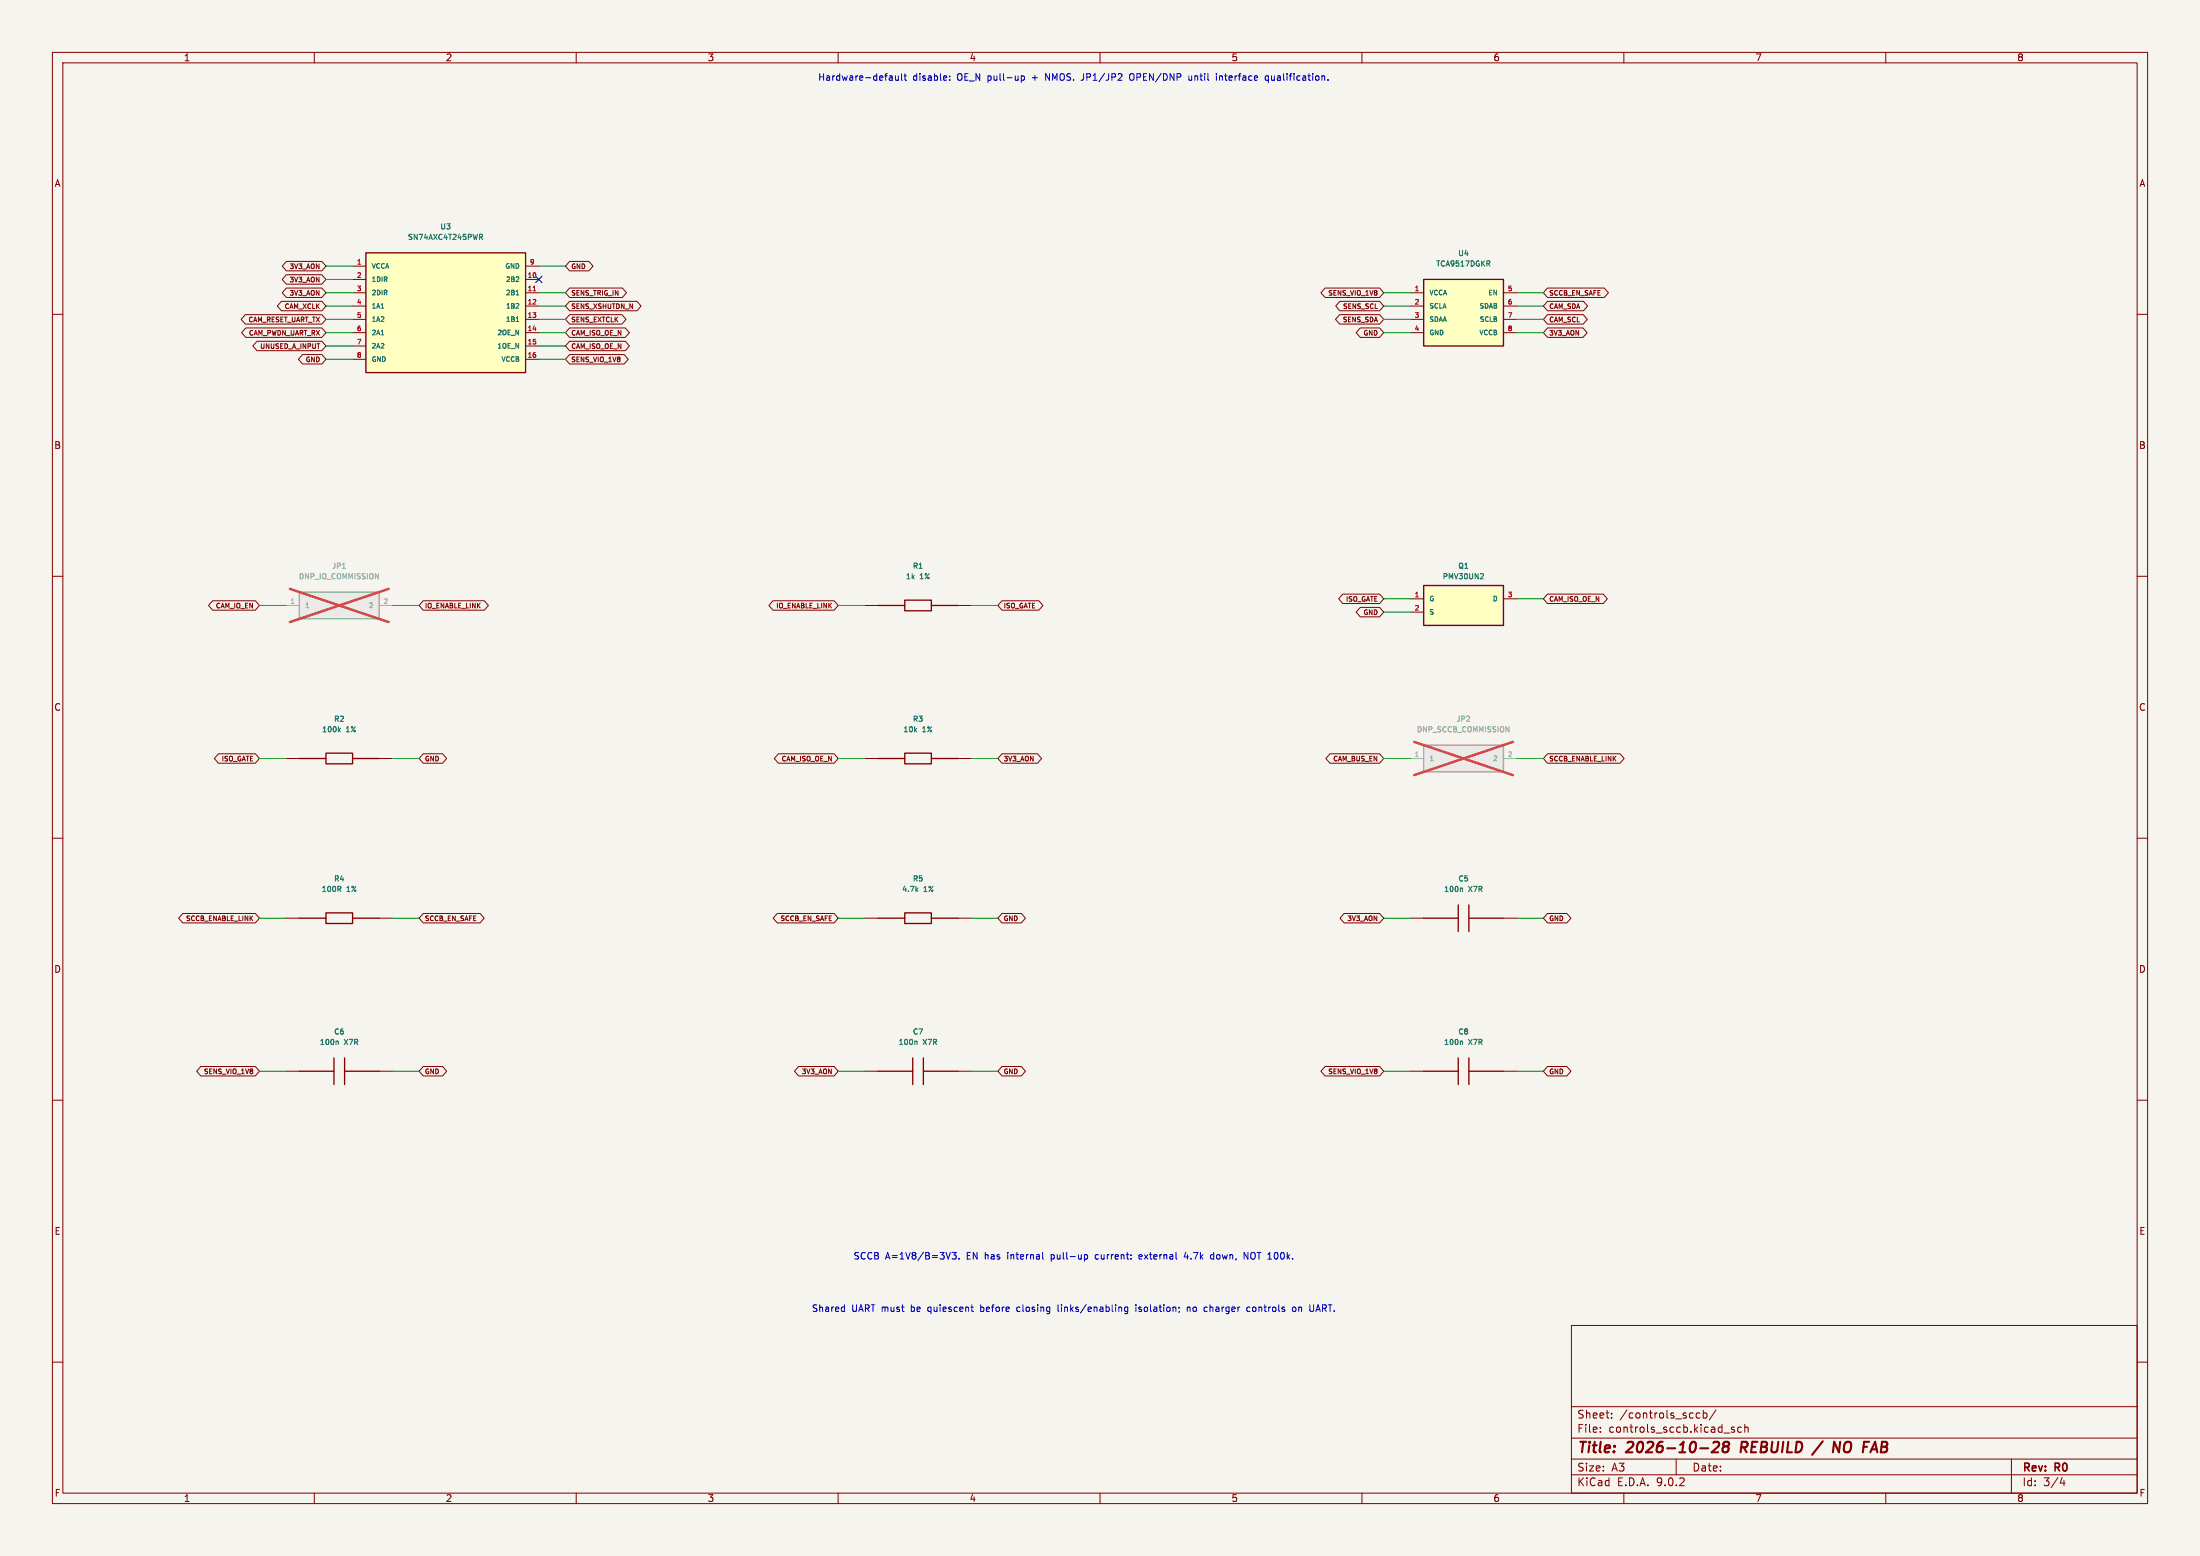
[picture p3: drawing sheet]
(kicad_sch (version 20250114) (generator "eeschema") (paper "A3") (title_block (title "2026-10-28 REBUILD / NO FAB") (rev "R0")) (lib_symbols (symbol "Pen:TCA9517DGKR" (pin_names (offset 1.016)) (in_bom yes) (on_board yes)
(property "Reference" "U" (at 0 9.35 0) (effects (font (size 1 1))))
(property "Value" "TCA9517DGKR" (at 0 7.85 0) (effects (font (size 1 1))))
(symbol "TCA9517DGKR_0_1" (rectangle (start -7.62 6.35) (end 7.62 -6.35) (stroke (width 0.254) (type default)) (fill (type background))))
(symbol "TCA9517DGKR_1_1" (pin power_in line (at -10.16 3.8099999999999996 0) (length 2.54) (name "VCCA" (effects (font (size 0.9 0.9)))) (number "1" (effects (font (size 0.9 0.9)))))(pin bidirectional line (at -10.16 1.2699999999999996 0) (length 2.54) (name "SCLA" (effects (font (size 0.9 0.9)))) (number "2" (effects (font (size 0.9 0.9)))))(pin bidirectional line (at -10.16 -1.2700000000000005 0) (length 2.54) (name "SDAA" (effects (font (size 0.9 0.9)))) (number "3" (effects (font (size 0.9 0.9)))))(pin power_in line (at -10.16 -3.8100000000000005 0) (length 2.54) (name "GND" (effects (font (size 0.9 0.9)))) (number "4" (effects (font (size 0.9 0.9)))))(pin input line (at 10.16 3.8099999999999996 180) (length 2.54) (name "EN" (effects (font (size 0.9 0.9)))) (number "5" (effects (font (size 0.9 0.9)))))(pin bidirectional line (at 10.16 1.2699999999999996 180) (length 2.54) (name "SDAB" (effects (font (size 0.9 0.9)))) (number "6" (effects (font (size 0.9 0.9)))))(pin bidirectional line (at 10.16 -1.2700000000000005 180) (length 2.54) (name "SCLB" (effects (font (size 0.9 0.9)))) (number "7" (effects (font (size 0.9 0.9)))))(pin power_in line (at 10.16 -3.8100000000000005 180) (length 2.54) (name "VCCB" (effects (font (size 0.9 0.9)))) (number "8" (effects (font (size 0.9 0.9)))))))(symbol "Pen:SN74AXC4T245PWR" (pin_names (offset 1.016)) (in_bom yes) (on_board yes)
(property "Reference" "U" (at 0 14.43 0) (effects (font (size 1 1))))
(property "Value" "SN74AXC4T245PWR" (at 0 12.93 0) (effects (font (size 1 1))))
(symbol "SN74AXC4T245PWR_0_1" (rectangle (start -15.24 11.43) (end 15.24 -11.43) (stroke (width 0.254) (type default)) (fill (type background))))
(symbol "SN74AXC4T245PWR_1_1" (pin power_in line (at -17.78 8.89 0) (length 2.54) (name "VCCA" (effects (font (size 0.9 0.9)))) (number "1" (effects (font (size 0.9 0.9)))))(pin input line (at -17.78 6.3500000000000005 0) (length 2.54) (name "1DIR" (effects (font (size 0.9 0.9)))) (number "2" (effects (font (size 0.9 0.9)))))(pin input line (at -17.78 3.8100000000000005 0) (length 2.54) (name "2DIR" (effects (font (size 0.9 0.9)))) (number "3" (effects (font (size 0.9 0.9)))))(pin bidirectional line (at -17.78 1.2700000000000005 0) (length 2.54) (name "1A1" (effects (font (size 0.9 0.9)))) (number "4" (effects (font (size 0.9 0.9)))))(pin bidirectional line (at -17.78 -1.2699999999999996 0) (length 2.54) (name "1A2" (effects (font (size 0.9 0.9)))) (number "5" (effects (font (size 0.9 0.9)))))(pin bidirectional line (at -17.78 -3.8099999999999987 0) (length 2.54) (name "2A1" (effects (font (size 0.9 0.9)))) (number "6" (effects (font (size 0.9 0.9)))))(pin bidirectional line (at -17.78 -6.35 0) (length 2.54) (name "2A2" (effects (font (size 0.9 0.9)))) (number "7" (effects (font (size 0.9 0.9)))))(pin power_in line (at -17.78 -8.89 0) (length 2.54) (name "GND" (effects (font (size 0.9 0.9)))) (number "8" (effects (font (size 0.9 0.9)))))(pin power_in line (at 17.78 8.89 180) (length 2.54) (name "GND" (effects (font (size 0.9 0.9)))) (number "9" (effects (font (size 0.9 0.9)))))(pin bidirectional line (at 17.78 6.3500000000000005 180) (length 2.54) (name "2B2" (effects (font (size 0.9 0.9)))) (number "10" (effects (font (size 0.9 0.9)))))(pin bidirectional line (at 17.78 3.8100000000000005 180) (length 2.54) (name "2B1" (effects (font (size 0.9 0.9)))) (number "11" (effects (font (size 0.9 0.9)))))(pin bidirectional line (at 17.78 1.2700000000000005 180) (length 2.54) (name "1B2" (effects (font (size 0.9 0.9)))) (number "12" (effects (font (size 0.9 0.9)))))(pin bidirectional line (at 17.78 -1.2699999999999996 180) (length 2.54) (name "1B1" (effects (font (size 0.9 0.9)))) (number "13" (effects (font (size 0.9 0.9)))))(pin input line (at 17.78 -3.8099999999999987 180) (length 2.54) (name "2OE_N" (effects (font (size 0.9 0.9)))) (number "14" (effects (font (size 0.9 0.9)))))(pin input line (at 17.78 -6.35 180) (length 2.54) (name "1OE_N" (effects (font (size 0.9 0.9)))) (number "15" (effects (font (size 0.9 0.9)))))(pin power_in line (at 17.78 -8.89 180) (length 2.54) (name "VCCB" (effects (font (size 0.9 0.9)))) (number "16" (effects (font (size 0.9 0.9)))))))(symbol "Pen:OPEN_LINK" (pin_names (offset 1.016)) (in_bom yes) (on_board yes)
(property "Reference" "U" (at 0 5.54 0) (effects (font (size 1 1))))
(property "Value" "OPEN_LINK" (at 0 4.04 0) (effects (font (size 1 1))))
(symbol "OPEN_LINK_0_1" (rectangle (start -7.62 2.54) (end 7.62 -2.54) (stroke (width 0.254) (type default)) (fill (type background))))
(symbol "OPEN_LINK_1_1" (pin passive line (at -10.16 0.0 0) (length 2.54) (name "1" (effects (font (size 0.9 0.9)))) (number "1" (effects (font (size 0.9 0.9)))))(pin passive line (at 10.16 0.0 180) (length 2.54) (name "2" (effects (font (size 0.9 0.9)))) (number "2" (effects (font (size 0.9 0.9)))))))(symbol "Pen:C" (pin_names hide) (pin_numbers hide) (in_bom yes) (on_board yes)
(property "Reference" "U" (at 0 5.54 0) (effects (font (size 1 1))))
(property "Value" "C" (at 0 4.04 0) (effects (font (size 1 1))))
(symbol "C_0_1" (polyline (pts (xy -1.016 -2.54) (xy -1.016 2.54)) (stroke (width 0.254) (type default)) (fill (type none)))(polyline (pts (xy 1.016 -2.54) (xy 1.016 2.54)) (stroke (width 0.254) (type default)) (fill (type none)))(polyline (pts (xy -7.62 0) (xy -1.016 0)) (stroke (width 0.254) (type default)) (fill (type none)))(polyline (pts (xy 1.016 0) (xy 7.62 0)) (stroke (width 0.254) (type default)) (fill (type none))))(symbol "C_1_1" (pin passive line (at -10.16 0.0 0) (length 2.54) (name "1" (effects (font (size 0.9 0.9)))) (number "1" (effects (font (size 0.9 0.9)))))(pin passive line (at 10.16 0.0 180) (length 2.54) (name "2" (effects (font (size 0.9 0.9)))) (number "2" (effects (font (size 0.9 0.9)))))))(symbol "Pen:PMV30UN2" (pin_names (offset 1.016)) (in_bom yes) (on_board yes)
(property "Reference" "U" (at 0 6.8100000000000005 0) (effects (font (size 1 1))))
(property "Value" "PMV30UN2" (at 0 5.3100000000000005 0) (effects (font (size 1 1))))
(symbol "PMV30UN2_0_1" (rectangle (start -7.62 3.81) (end 7.62 -3.81) (stroke (width 0.254) (type default)) (fill (type background))))
(symbol "PMV30UN2_1_1" (pin input line (at -10.16 1.27 0) (length 2.54) (name "G" (effects (font (size 0.9 0.9)))) (number "1" (effects (font (size 0.9 0.9)))))(pin passive line (at -10.16 -1.27 0) (length 2.54) (name "S" (effects (font (size 0.9 0.9)))) (number "2" (effects (font (size 0.9 0.9)))))(pin passive line (at 10.16 1.27 180) (length 2.54) (name "D" (effects (font (size 0.9 0.9)))) (number "3" (effects (font (size 0.9 0.9)))))))(symbol "Pen:R" (pin_names hide) (pin_numbers hide) (in_bom yes) (on_board yes)
(property "Reference" "U" (at 0 5.54 0) (effects (font (size 1 1))))
(property "Value" "R" (at 0 4.04 0) (effects (font (size 1 1))))
(symbol "R_0_1" (rectangle (start -2.54 1.016) (end 2.54 -1.016) (stroke (width 0.254) (type default)) (fill (type none)))(polyline (pts (xy -7.62 0) (xy -2.54 0)) (stroke (width 0.254) (type default)) (fill (type none)))(polyline (pts (xy 2.54 0) (xy 7.62 0)) (stroke (width 0.254) (type default)) (fill (type none))))(symbol "R_1_1" (pin passive line (at -10.16 0.0 0) (length 2.54) (name "1" (effects (font (size 0.9 0.9)))) (number "1" (effects (font (size 0.9 0.9)))))(pin passive line (at 10.16 0.0 180) (length 2.54) (name "2" (effects (font (size 0.9 0.9)))) (number "2" (effects (font (size 0.9 0.9))))))))(text "Hardware-default disable: OE_N pull-up + NMOS. JP1/JP2 OPEN/DNP until interface qualification." (at 205 15 0) (effects (font (size 1.27 1.27))))(wire (pts (xy 67.31 50.8) (xy 62.230000000000004 50.8)) (stroke (width 0) (type default)))(global_label "3V3_AON" (shape bidirectional) (at 62.230000000000004 50.8 180) (effects (font (size 0.9 0.9)) (justify right)) (property "Intersheetrefs" "${INTERSHEET_REFS}" (at 62.230000000000004 50.8 0) (effects (font (size 1 1)) hide)))(wire (pts (xy 67.31 53.339999999999996) (xy 62.230000000000004 53.339999999999996)) (stroke (width 0) (type default)))(global_label "3V3_AON" (shape bidirectional) (at 62.230000000000004 53.339999999999996 180) (effects (font (size 0.9 0.9)) (justify right)) (property "Intersheetrefs" "${INTERSHEET_REFS}" (at 62.230000000000004 53.339999999999996 0) (effects (font (size 1 1)) hide)))(wire (pts (xy 67.31 55.879999999999995) (xy 62.230000000000004 55.879999999999995)) (stroke (width 0) (type default)))(global_label "3V3_AON" (shape bidirectional) (at 62.230000000000004 55.879999999999995 180) (effects (font (size 0.9 0.9)) (justify right)) (property "Intersheetrefs" "${INTERSHEET_REFS}" (at 62.230000000000004 55.879999999999995 0) (effects (font (size 1 1)) hide)))(wire (pts (xy 67.31 58.419999999999995) (xy 62.230000000000004 58.419999999999995)) (stroke (width 0) (type default)))(global_label "CAM_XCLK" (shape bidirectional) (at 62.230000000000004 58.419999999999995 180) (effects (font (size 0.9 0.9)) (justify right)) (property "Intersheetrefs" "${INTERSHEET_REFS}" (at 62.230000000000004 58.419999999999995 0) (effects (font (size 1 1)) hide)))(wire (pts (xy 67.31 60.959999999999994) (xy 62.230000000000004 60.959999999999994)) (stroke (width 0) (type default)))(global_label "CAM_RESET_UART_TX" (shape bidirectional) (at 62.230000000000004 60.959999999999994 180) (effects (font (size 0.9 0.9)) (justify right)) (property "Intersheetrefs" "${INTERSHEET_REFS}" (at 62.230000000000004 60.959999999999994 0) (effects (font (size 1 1)) hide)))(wire (pts (xy 67.31 63.5) (xy 62.230000000000004 63.5)) (stroke (width 0) (type default)))(global_label "CAM_PWDN_UART_RX" (shape bidirectional) (at 62.230000000000004 63.5 180) (effects (font (size 0.9 0.9)) (justify right)) (property "Intersheetrefs" "${INTERSHEET_REFS}" (at 62.230000000000004 63.5 0) (effects (font (size 1 1)) hide)))(wire (pts (xy 67.31 66.03999999999999) (xy 62.230000000000004 66.03999999999999)) (stroke (width 0) (type default)))(global_label "UNUSED_A_INPUT" (shape bidirectional) (at 62.230000000000004 66.03999999999999 180) (effects (font (size 0.9 0.9)) (justify right)) (property "Intersheetrefs" "${INTERSHEET_REFS}" (at 62.230000000000004 66.03999999999999 0) (effects (font (size 1 1)) hide)))(wire (pts (xy 67.31 68.58) (xy 62.230000000000004 68.58)) (stroke (width 0) (type default)))(global_label "GND" (shape bidirectional) (at 62.230000000000004 68.58 180) (effects (font (size 0.9 0.9)) (justify right)) (property "Intersheetrefs" "${INTERSHEET_REFS}" (at 62.230000000000004 68.58 0) (effects (font (size 1 1)) hide)))(wire (pts (xy 102.87 50.8) (xy 107.95 50.8)) (stroke (width 0) (type default)))(global_label "GND" (shape bidirectional) (at 107.95 50.8 0) (effects (font (size 0.9 0.9)) (justify left)) (property "Intersheetrefs" "${INTERSHEET_REFS}" (at 107.95 50.8 0) (effects (font (size 1 1)) hide)))(no_connect (at 102.87 53.339999999999996))(wire (pts (xy 102.87 55.879999999999995) (xy 107.95 55.879999999999995)) (stroke (width 0) (type default)))(global_label "SENS_TRIG_IN" (shape bidirectional) (at 107.95 55.879999999999995 0) (effects (font (size 0.9 0.9)) (justify left)) (property "Intersheetrefs" "${INTERSHEET_REFS}" (at 107.95 55.879999999999995 0) (effects (font (size 1 1)) hide)))(wire (pts (xy 102.87 58.419999999999995) (xy 107.95 58.419999999999995)) (stroke (width 0) (type default)))(global_label "SENS_XSHUTDN_N" (shape bidirectional) (at 107.95 58.419999999999995 0) (effects (font (size 0.9 0.9)) (justify left)) (property "Intersheetrefs" "${INTERSHEET_REFS}" (at 107.95 58.419999999999995 0) (effects (font (size 1 1)) hide)))(wire (pts (xy 102.87 60.959999999999994) (xy 107.95 60.959999999999994)) (stroke (width 0) (type default)))(global_label "SENS_EXTCLK" (shape bidirectional) (at 107.95 60.959999999999994 0) (effects (font (size 0.9 0.9)) (justify left)) (property "Intersheetrefs" "${INTERSHEET_REFS}" (at 107.95 60.959999999999994 0) (effects (font (size 1 1)) hide)))(wire (pts (xy 102.87 63.5) (xy 107.95 63.5)) (stroke (width 0) (type default)))(global_label "CAM_ISO_OE_N" (shape bidirectional) (at 107.95 63.5 0) (effects (font (size 0.9 0.9)) (justify left)) (property "Intersheetrefs" "${INTERSHEET_REFS}" (at 107.95 63.5 0) (effects (font (size 1 1)) hide)))(wire (pts (xy 102.87 66.03999999999999) (xy 107.95 66.03999999999999)) (stroke (width 0) (type default)))(global_label "CAM_ISO_OE_N" (shape bidirectional) (at 107.95 66.03999999999999 0) (effects (font (size 0.9 0.9)) (justify left)) (property "Intersheetrefs" "${INTERSHEET_REFS}" (at 107.95 66.03999999999999 0) (effects (font (size 1 1)) hide)))(wire (pts (xy 102.87 68.58) (xy 107.95 68.58)) (stroke (width 0) (type default)))(global_label "SENS_VIO_1V8" (shape bidirectional) (at 107.95 68.58 0) (effects (font (size 0.9 0.9)) (justify left)) (property "Intersheetrefs" "${INTERSHEET_REFS}" (at 107.95 68.58 0) (effects (font (size 1 1)) hide)))(symbol (lib_id "Pen:SN74AXC4T245PWR") (at 85.09 59.69 0) (unit 1) (in_bom yes) (on_board yes) (dnp no)(property "Reference" "U3" (at 85.09 43.26 0) (effects (font (size 1 1))))(property "Value" "SN74AXC4T245PWR" (at 85.09 45.26 0) (effects (font (size 1 1))))(property "Footprint" "Package_SO:TSSOP-16_4.4x5mm_P0.65mm" (at 85.09 59.69 0) (effects (font (size 1 1)) hide))(pin "1")(pin "2")(pin "3")(pin "4")(pin "5")(pin "6")(pin "7")(pin "8")(pin "9")(pin "10")(pin "11")(pin "12")(pin "13")(pin "14")(pin "15")(pin "16") )(wire (pts (xy 269.23999999999995 55.879999999999995) (xy 264.15999999999997 55.879999999999995)) (stroke (width 0) (type default)))(global_label "SENS_VIO_1V8" (shape bidirectional) (at 264.15999999999997 55.879999999999995 180) (effects (font (size 0.9 0.9)) (justify right)) (property "Intersheetrefs" "${INTERSHEET_REFS}" (at 264.15999999999997 55.879999999999995 0) (effects (font (size 1 1)) hide)))(wire (pts (xy 269.23999999999995 58.42) (xy 264.15999999999997 58.42)) (stroke (width 0) (type default)))(global_label "SENS_SCL" (shape bidirectional) (at 264.15999999999997 58.42 180) (effects (font (size 0.9 0.9)) (justify right)) (property "Intersheetrefs" "${INTERSHEET_REFS}" (at 264.15999999999997 58.42 0) (effects (font (size 1 1)) hide)))(wire (pts (xy 269.23999999999995 60.96) (xy 264.15999999999997 60.96)) (stroke (width 0) (type default)))(global_label "SENS_SDA" (shape bidirectional) (at 264.15999999999997 60.96 180) (effects (font (size 0.9 0.9)) (justify right)) (property "Intersheetrefs" "${INTERSHEET_REFS}" (at 264.15999999999997 60.96 0) (effects (font (size 1 1)) hide)))(wire (pts (xy 269.23999999999995 63.5) (xy 264.15999999999997 63.5)) (stroke (width 0) (type default)))(global_label "GND" (shape bidirectional) (at 264.15999999999997 63.5 180) (effects (font (size 0.9 0.9)) (justify right)) (property "Intersheetrefs" "${INTERSHEET_REFS}" (at 264.15999999999997 63.5 0) (effects (font (size 1 1)) hide)))(wire (pts (xy 289.56 55.879999999999995) (xy 294.64 55.879999999999995)) (stroke (width 0) (type default)))(global_label "SCCB_EN_SAFE" (shape bidirectional) (at 294.64 55.879999999999995 0) (effects (font (size 0.9 0.9)) (justify left)) (property "Intersheetrefs" "${INTERSHEET_REFS}" (at 294.64 55.879999999999995 0) (effects (font (size 1 1)) hide)))(wire (pts (xy 289.56 58.42) (xy 294.64 58.42)) (stroke (width 0) (type default)))(global_label "CAM_SDA" (shape bidirectional) (at 294.64 58.42 0) (effects (font (size 0.9 0.9)) (justify left)) (property "Intersheetrefs" "${INTERSHEET_REFS}" (at 294.64 58.42 0) (effects (font (size 1 1)) hide)))(wire (pts (xy 289.56 60.96) (xy 294.64 60.96)) (stroke (width 0) (type default)))(global_label "CAM_SCL" (shape bidirectional) (at 294.64 60.96 0) (effects (font (size 0.9 0.9)) (justify left)) (property "Intersheetrefs" "${INTERSHEET_REFS}" (at 294.64 60.96 0) (effects (font (size 1 1)) hide)))(wire (pts (xy 289.56 63.5) (xy 294.64 63.5)) (stroke (width 0) (type default)))(global_label "3V3_AON" (shape bidirectional) (at 294.64 63.5 0) (effects (font (size 0.9 0.9)) (justify left)) (property "Intersheetrefs" "${INTERSHEET_REFS}" (at 294.64 63.5 0) (effects (font (size 1 1)) hide)))(symbol (lib_id "Pen:TCA9517DGKR") (at 279.4 59.69 0) (unit 1) (in_bom yes) (on_board yes) (dnp no)(property "Reference" "U4" (at 279.4 48.339999999999996 0) (effects (font (size 1 1))))(property "Value" "TCA9517DGKR" (at 279.4 50.339999999999996 0) (effects (font (size 1 1))))(property "Footprint" "Package_SO:VSSOP-8_3x3mm_P0.65mm" (at 279.4 59.69 0) (effects (font (size 1 1)) hide))(pin "1")(pin "2")(pin "3")(pin "4")(pin "5")(pin "6")(pin "7")(pin "8") )(wire (pts (xy 54.61 115.57000000000001) (xy 49.53 115.57000000000001)) (stroke (width 0) (type default)))(global_label "CAM_IO_EN" (shape bidirectional) (at 49.53 115.57000000000001 180) (effects (font (size 0.9 0.9)) (justify right)) (property "Intersheetrefs" "${INTERSHEET_REFS}" (at 49.53 115.57000000000001 0) (effects (font (size 1 1)) hide)))(wire (pts (xy 74.92999999999999 115.57000000000001) (xy 80.00999999999999 115.57000000000001)) (stroke (width 0) (type default)))(global_label "IO_ENABLE_LINK" (shape bidirectional) (at 80.00999999999999 115.57000000000001 0) (effects (font (size 0.9 0.9)) (justify left)) (property "Intersheetrefs" "${INTERSHEET_REFS}" (at 80.00999999999999 115.57000000000001 0) (effects (font (size 1 1)) hide)))(symbol (lib_id "Pen:OPEN_LINK") (at 64.77 115.57000000000001 0) (unit 1) (in_bom yes) (on_board yes) (dnp yes)(property "Reference" "JP1" (at 64.77 108.03 0) (effects (font (size 1 1))))(property "Value" "DNP_IO_COMMISSION" (at 64.77 110.03 0) (effects (font (size 1 1))))(property "Footprint" "" (at 64.77 115.57000000000001 0) (effects (font (size 1 1)) hide))(pin "1")(pin "2") )(wire (pts (xy 165.1 115.57000000000001) (xy 160.01999999999998 115.57000000000001)) (stroke (width 0) (type default)))(global_label "IO_ENABLE_LINK" (shape bidirectional) (at 160.01999999999998 115.57000000000001 180) (effects (font (size 0.9 0.9)) (justify right)) (property "Intersheetrefs" "${INTERSHEET_REFS}" (at 160.01999999999998 115.57000000000001 0) (effects (font (size 1 1)) hide)))(wire (pts (xy 185.42 115.57000000000001) (xy 190.5 115.57000000000001)) (stroke (width 0) (type default)))(global_label "ISO_GATE" (shape bidirectional) (at 190.5 115.57000000000001 0) (effects (font (size 0.9 0.9)) (justify left)) (property "Intersheetrefs" "${INTERSHEET_REFS}" (at 190.5 115.57000000000001 0) (effects (font (size 1 1)) hide)))(symbol (lib_id "Pen:R") (at 175.26 115.57000000000001 0) (unit 1) (in_bom yes) (on_board yes) (dnp no)(property "Reference" "R1" (at 175.26 108.03 0) (effects (font (size 1 1))))(property "Value" "1k 1%" (at 175.26 110.03 0) (effects (font (size 1 1))))(property "Footprint" "Resistor_SMD:R_0603_1608Metric" (at 175.26 115.57000000000001 0) (effects (font (size 1 1)) hide))(pin "1")(pin "2") )(wire (pts (xy 269.23999999999995 114.30000000000001) (xy 264.15999999999997 114.30000000000001)) (stroke (width 0) (type default)))(global_label "ISO_GATE" (shape bidirectional) (at 264.15999999999997 114.30000000000001 180) (effects (font (size 0.9 0.9)) (justify right)) (property "Intersheetrefs" "${INTERSHEET_REFS}" (at 264.15999999999997 114.30000000000001 0) (effects (font (size 1 1)) hide)))(wire (pts (xy 269.23999999999995 116.84) (xy 264.15999999999997 116.84)) (stroke (width 0) (type default)))(global_label "GND" (shape bidirectional) (at 264.15999999999997 116.84 180) (effects (font (size 0.9 0.9)) (justify right)) (property "Intersheetrefs" "${INTERSHEET_REFS}" (at 264.15999999999997 116.84 0) (effects (font (size 1 1)) hide)))(wire (pts (xy 289.56 114.30000000000001) (xy 294.64 114.30000000000001)) (stroke (width 0) (type default)))(global_label "CAM_ISO_OE_N" (shape bidirectional) (at 294.64 114.30000000000001 0) (effects (font (size 0.9 0.9)) (justify left)) (property "Intersheetrefs" "${INTERSHEET_REFS}" (at 294.64 114.30000000000001 0) (effects (font (size 1 1)) hide)))(symbol (lib_id "Pen:PMV30UN2") (at 279.4 115.57000000000001 0) (unit 1) (in_bom yes) (on_board yes) (dnp no)(property "Reference" "Q1" (at 279.4 108.03 0) (effects (font (size 1 1))))(property "Value" "PMV30UN2" (at 279.4 110.03 0) (effects (font (size 1 1))))(property "Footprint" "Package_TO_SOT_SMD:SOT-23" (at 279.4 115.57000000000001 0) (effects (font (size 1 1)) hide))(pin "1")(pin "2")(pin "3") )(wire (pts (xy 54.61 144.78) (xy 49.53 144.78)) (stroke (width 0) (type default)))(global_label "ISO_GATE" (shape bidirectional) (at 49.53 144.78 180) (effects (font (size 0.9 0.9)) (justify right)) (property "Intersheetrefs" "${INTERSHEET_REFS}" (at 49.53 144.78 0) (effects (font (size 1 1)) hide)))(wire (pts (xy 74.92999999999999 144.78) (xy 80.00999999999999 144.78)) (stroke (width 0) (type default)))(global_label "GND" (shape bidirectional) (at 80.00999999999999 144.78 0) (effects (font (size 0.9 0.9)) (justify left)) (property "Intersheetrefs" "${INTERSHEET_REFS}" (at 80.00999999999999 144.78 0) (effects (font (size 1 1)) hide)))(symbol (lib_id "Pen:R") (at 64.77 144.78 0) (unit 1) (in_bom yes) (on_board yes) (dnp no)(property "Reference" "R2" (at 64.77 137.24 0) (effects (font (size 1 1))))(property "Value" "100k 1%" (at 64.77 139.24 0) (effects (font (size 1 1))))(property "Footprint" "Resistor_SMD:R_0603_1608Metric" (at 64.77 144.78 0) (effects (font (size 1 1)) hide))(pin "1")(pin "2") )(wire (pts (xy 165.1 144.78) (xy 160.01999999999998 144.78)) (stroke (width 0) (type default)))(global_label "CAM_ISO_OE_N" (shape bidirectional) (at 160.01999999999998 144.78 180) (effects (font (size 0.9 0.9)) (justify right)) (property "Intersheetrefs" "${INTERSHEET_REFS}" (at 160.01999999999998 144.78 0) (effects (font (size 1 1)) hide)))(wire (pts (xy 185.42 144.78) (xy 190.5 144.78)) (stroke (width 0) (type default)))(global_label "3V3_AON" (shape bidirectional) (at 190.5 144.78 0) (effects (font (size 0.9 0.9)) (justify left)) (property "Intersheetrefs" "${INTERSHEET_REFS}" (at 190.5 144.78 0) (effects (font (size 1 1)) hide)))(symbol (lib_id "Pen:R") (at 175.26 144.78 0) (unit 1) (in_bom yes) (on_board yes) (dnp no)(property "Reference" "R3" (at 175.26 137.24 0) (effects (font (size 1 1))))(property "Value" "10k 1%" (at 175.26 139.24 0) (effects (font (size 1 1))))(property "Footprint" "Resistor_SMD:R_0603_1608Metric" (at 175.26 144.78 0) (effects (font (size 1 1)) hide))(pin "1")(pin "2") )(wire (pts (xy 269.23999999999995 144.78) (xy 264.15999999999997 144.78)) (stroke (width 0) (type default)))(global_label "CAM_BUS_EN" (shape bidirectional) (at 264.15999999999997 144.78 180) (effects (font (size 0.9 0.9)) (justify right)) (property "Intersheetrefs" "${INTERSHEET_REFS}" (at 264.15999999999997 144.78 0) (effects (font (size 1 1)) hide)))(wire (pts (xy 289.56 144.78) (xy 294.64 144.78)) (stroke (width 0) (type default)))(global_label "SCCB_ENABLE_LINK" (shape bidirectional) (at 294.64 144.78 0) (effects (font (size 0.9 0.9)) (justify left)) (property "Intersheetrefs" "${INTERSHEET_REFS}" (at 294.64 144.78 0) (effects (font (size 1 1)) hide)))(symbol (lib_id "Pen:OPEN_LINK") (at 279.4 144.78 0) (unit 1) (in_bom yes) (on_board yes) (dnp yes)(property "Reference" "JP2" (at 279.4 137.24 0) (effects (font (size 1 1))))(property "Value" "DNP_SCCB_COMMISSION" (at 279.4 139.24 0) (effects (font (size 1 1))))(property "Footprint" "" (at 279.4 144.78 0) (effects (font (size 1 1)) hide))(pin "1")(pin "2") )(wire (pts (xy 54.61 175.26) (xy 49.53 175.26)) (stroke (width 0) (type default)))(global_label "SCCB_ENABLE_LINK" (shape bidirectional) (at 49.53 175.26 180) (effects (font (size 0.9 0.9)) (justify right)) (property "Intersheetrefs" "${INTERSHEET_REFS}" (at 49.53 175.26 0) (effects (font (size 1 1)) hide)))(wire (pts (xy 74.92999999999999 175.26) (xy 80.00999999999999 175.26)) (stroke (width 0) (type default)))(global_label "SCCB_EN_SAFE" (shape bidirectional) (at 80.00999999999999 175.26 0) (effects (font (size 0.9 0.9)) (justify left)) (property "Intersheetrefs" "${INTERSHEET_REFS}" (at 80.00999999999999 175.26 0) (effects (font (size 1 1)) hide)))(symbol (lib_id "Pen:R") (at 64.77 175.26 0) (unit 1) (in_bom yes) (on_board yes) (dnp no)(property "Reference" "R4" (at 64.77 167.72 0) (effects (font (size 1 1))))(property "Value" "100R 1%" (at 64.77 169.72 0) (effects (font (size 1 1))))(property "Footprint" "Resistor_SMD:R_0603_1608Metric" (at 64.77 175.26 0) (effects (font (size 1 1)) hide))(pin "1")(pin "2") )(wire (pts (xy 165.1 175.26) (xy 160.01999999999998 175.26)) (stroke (width 0) (type default)))(global_label "SCCB_EN_SAFE" (shape bidirectional) (at 160.01999999999998 175.26 180) (effects (font (size 0.9 0.9)) (justify right)) (property "Intersheetrefs" "${INTERSHEET_REFS}" (at 160.01999999999998 175.26 0) (effects (font (size 1 1)) hide)))(wire (pts (xy 185.42 175.26) (xy 190.5 175.26)) (stroke (width 0) (type default)))(global_label "GND" (shape bidirectional) (at 190.5 175.26 0) (effects (font (size 0.9 0.9)) (justify left)) (property "Intersheetrefs" "${INTERSHEET_REFS}" (at 190.5 175.26 0) (effects (font (size 1 1)) hide)))(symbol (lib_id "Pen:R") (at 175.26 175.26 0) (unit 1) (in_bom yes) (on_board yes) (dnp no)(property "Reference" "R5" (at 175.26 167.72 0) (effects (font (size 1 1))))(property "Value" "4.7k 1%" (at 175.26 169.72 0) (effects (font (size 1 1))))(property "Footprint" "Resistor_SMD:R_0603_1608Metric" (at 175.26 175.26 0) (effects (font (size 1 1)) hide))(pin "1")(pin "2") )(wire (pts (xy 269.23999999999995 175.26) (xy 264.15999999999997 175.26)) (stroke (width 0) (type default)))(global_label "3V3_AON" (shape bidirectional) (at 264.15999999999997 175.26 180) (effects (font (size 0.9 0.9)) (justify right)) (property "Intersheetrefs" "${INTERSHEET_REFS}" (at 264.15999999999997 175.26 0) (effects (font (size 1 1)) hide)))(wire (pts (xy 289.56 175.26) (xy 294.64 175.26)) (stroke (width 0) (type default)))(global_label "GND" (shape bidirectional) (at 294.64 175.26 0) (effects (font (size 0.9 0.9)) (justify left)) (property "Intersheetrefs" "${INTERSHEET_REFS}" (at 294.64 175.26 0) (effects (font (size 1 1)) hide)))(symbol (lib_id "Pen:C") (at 279.4 175.26 0) (unit 1) (in_bom yes) (on_board yes) (dnp no)(property "Reference" "C5" (at 279.4 167.72 0) (effects (font (size 1 1))))(property "Value" "100n X7R" (at 279.4 169.72 0) (effects (font (size 1 1))))(property "Footprint" "Capacitor_SMD:C_0603_1608Metric" (at 279.4 175.26 0) (effects (font (size 1 1)) hide))(pin "1")(pin "2") )(wire (pts (xy 54.61 204.47) (xy 49.53 204.47)) (stroke (width 0) (type default)))(global_label "SENS_VIO_1V8" (shape bidirectional) (at 49.53 204.47 180) (effects (font (size 0.9 0.9)) (justify right)) (property "Intersheetrefs" "${INTERSHEET_REFS}" (at 49.53 204.47 0) (effects (font (size 1 1)) hide)))(wire (pts (xy 74.92999999999999 204.47) (xy 80.00999999999999 204.47)) (stroke (width 0) (type default)))(global_label "GND" (shape bidirectional) (at 80.00999999999999 204.47 0) (effects (font (size 0.9 0.9)) (justify left)) (property "Intersheetrefs" "${INTERSHEET_REFS}" (at 80.00999999999999 204.47 0) (effects (font (size 1 1)) hide)))(symbol (lib_id "Pen:C") (at 64.77 204.47 0) (unit 1) (in_bom yes) (on_board yes) (dnp no)(property "Reference" "C6" (at 64.77 196.93 0) (effects (font (size 1 1))))(property "Value" "100n X7R" (at 64.77 198.93 0) (effects (font (size 1 1))))(property "Footprint" "Capacitor_SMD:C_0603_1608Metric" (at 64.77 204.47 0) (effects (font (size 1 1)) hide))(pin "1")(pin "2") )(wire (pts (xy 165.1 204.47) (xy 160.01999999999998 204.47)) (stroke (width 0) (type default)))(global_label "3V3_AON" (shape bidirectional) (at 160.01999999999998 204.47 180) (effects (font (size 0.9 0.9)) (justify right)) (property "Intersheetrefs" "${INTERSHEET_REFS}" (at 160.01999999999998 204.47 0) (effects (font (size 1 1)) hide)))(wire (pts (xy 185.42 204.47) (xy 190.5 204.47)) (stroke (width 0) (type default)))(global_label "GND" (shape bidirectional) (at 190.5 204.47 0) (effects (font (size 0.9 0.9)) (justify left)) (property "Intersheetrefs" "${INTERSHEET_REFS}" (at 190.5 204.47 0) (effects (font (size 1 1)) hide)))(symbol (lib_id "Pen:C") (at 175.26 204.47 0) (unit 1) (in_bom yes) (on_board yes) (dnp no)(property "Reference" "C7" (at 175.26 196.93 0) (effects (font (size 1 1))))(property "Value" "100n X7R" (at 175.26 198.93 0) (effects (font (size 1 1))))(property "Footprint" "Capacitor_SMD:C_0603_1608Metric" (at 175.26 204.47 0) (effects (font (size 1 1)) hide))(pin "1")(pin "2") )(wire (pts (xy 269.23999999999995 204.47) (xy 264.15999999999997 204.47)) (stroke (width 0) (type default)))(global_label "SENS_VIO_1V8" (shape bidirectional) (at 264.15999999999997 204.47 180) (effects (font (size 0.9 0.9)) (justify right)) (property "Intersheetrefs" "${INTERSHEET_REFS}" (at 264.15999999999997 204.47 0) (effects (font (size 1 1)) hide)))(wire (pts (xy 289.56 204.47) (xy 294.64 204.47)) (stroke (width 0) (type default)))(global_label "GND" (shape bidirectional) (at 294.64 204.47 0) (effects (font (size 0.9 0.9)) (justify left)) (property "Intersheetrefs" "${INTERSHEET_REFS}" (at 294.64 204.47 0) (effects (font (size 1 1)) hide)))(symbol (lib_id "Pen:C") (at 279.4 204.47 0) (unit 1) (in_bom yes) (on_board yes) (dnp no)(property "Reference" "C8" (at 279.4 196.93 0) (effects (font (size 1 1))))(property "Value" "100n X7R" (at 279.4 198.93 0) (effects (font (size 1 1))))(property "Footprint" "Capacitor_SMD:C_0603_1608Metric" (at 279.4 204.47 0) (effects (font (size 1 1)) hide))(pin "1")(pin "2") )(text "SCCB A=1V8/B=3V3. EN has internal pull-up current: external 4.7k down, NOT 100k." (at 205 240 0) (effects (font (size 1.27 1.27))))(text "Shared UART must be quiescent before closing links/enabling isolation; no charger controls on UART." (at 205 250 0) (effects (font (size 1.27 1.27)))))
